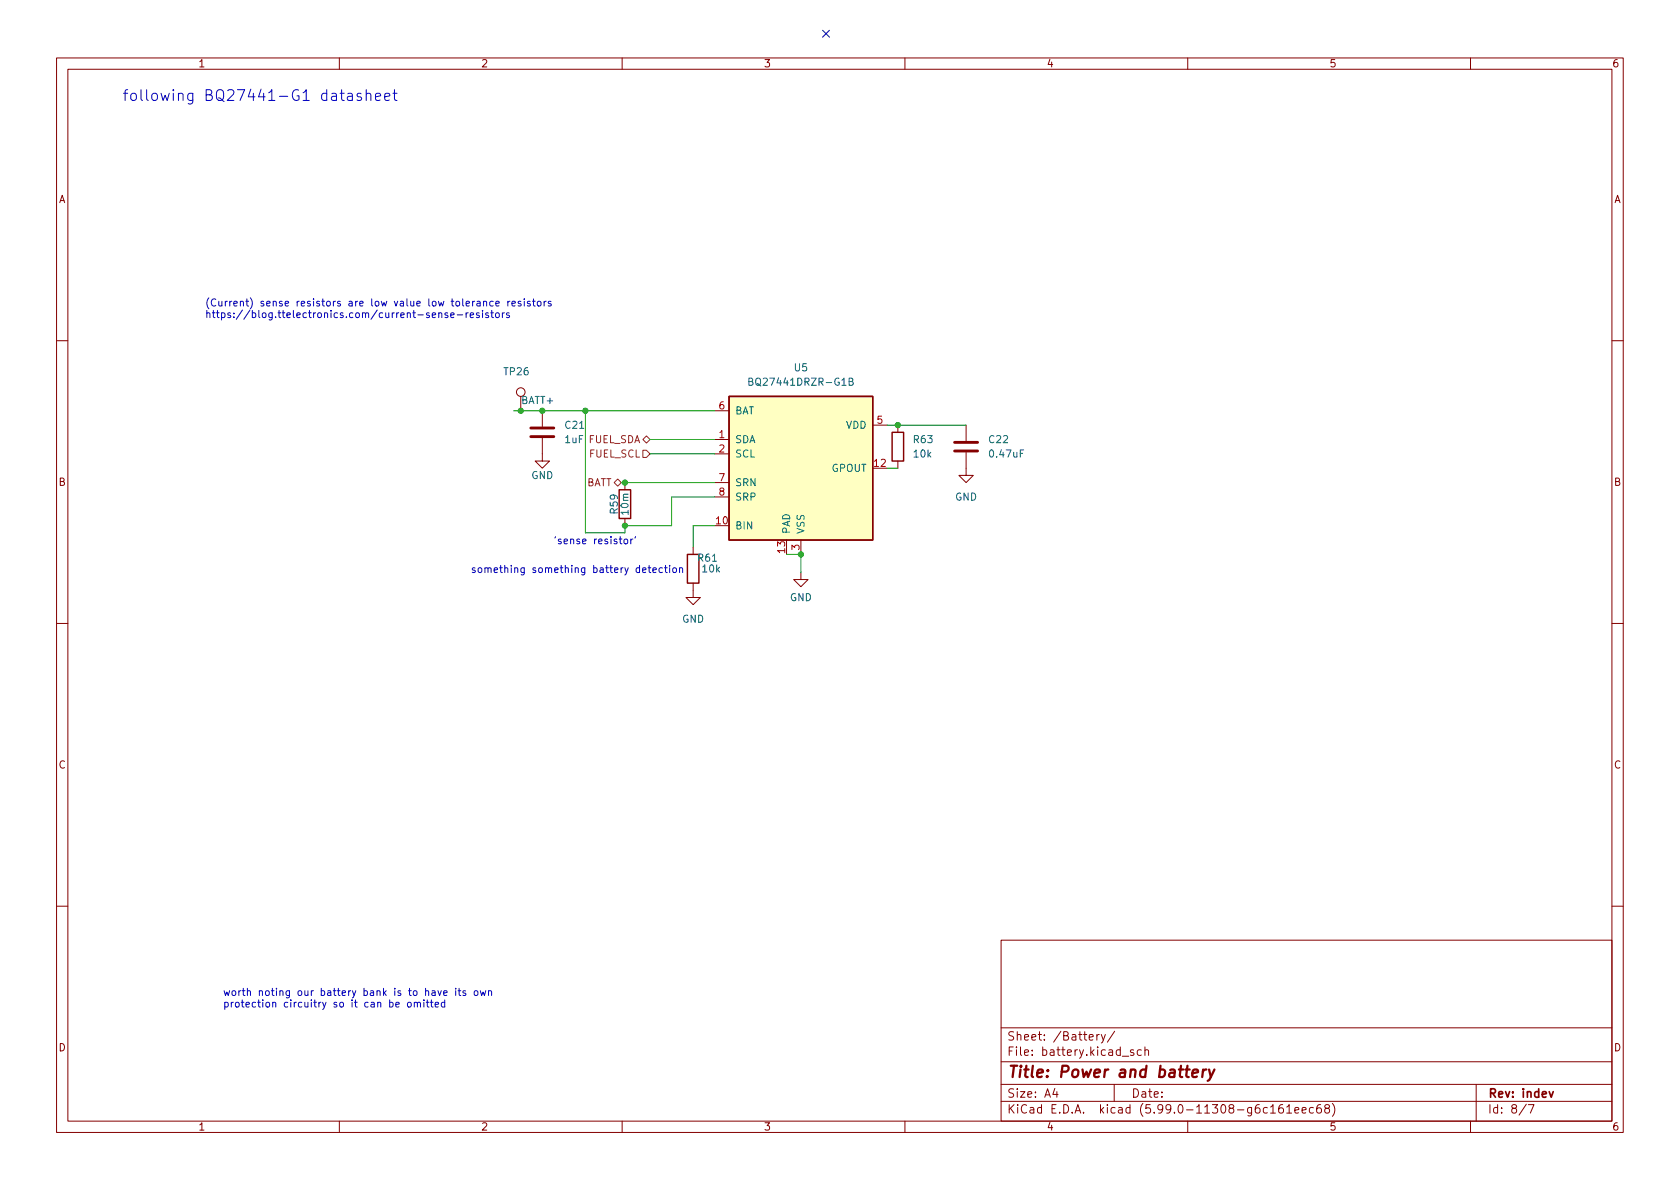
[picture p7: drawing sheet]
<svg xmlns="http://www.w3.org/2000/svg" width="297mm" height="210mm" viewBox="0 0 297 210" stroke-linecap="round" stroke-linejoin="round" font-family="sans-serif">
<g fill="none" stroke="#840000" stroke-width=".18">
<path d="M10 10.2h277v190.1h-277zM12 12.2h273v186.1h-273zM60 10.2v2M110 10.2v2M160 10.2v2M210 10.2v2M260 10.2v2M10 60.2h2M92.1 70.1v2.5M95.9 77.5v4h1.3l-1.3 1.3-1.3-1.3h1.3M95.9 72.6v2.8M126.4 77.7h2.5"/>
<path d="M126.4 72.6h2.5M154.3 75.2h2.5M158.7 75.2v1.2M170.8 75.2v2.8M285 60.2h2M110.5 85.3v1.3M110.5 91.7v1.3M122.6 96.8v1.2M126.4 80.3h2.5M126.4 85.3h2.5M126.4 87.9h2.5M141.6 95.5v2.5"/>
<path d="M158.7 81.5v1.3M170.8 80v4.1h1.3l-1.3 1.2-1.3-1.2h1.3M10 110.2h2M122.6 103.1v2.6h1.2l-1.2 1.2-1.3-1.2h1.3M141.6 101.2v1.3h1.3l-1.3 1.3-1.3-1.3h1.3M285 110.2h2M10 160.2h2M177 166.3h108v32h-108zM285 160.2h2M60 198.3v2M110 198.3v2M160 198.3v2"/>
<path d="M177 194.8h108M177 191.8h108M177 187.8h108M177 181.8h108M186.5 192.5l-.4 1h1M186.9 193v1M192.6 183.4l.7-.1-.1-.3-.4-.1-.2 .2v.8h.6M193.9 182.9v1M194.4 182.9l-.3 .1-.2 .2M194.7 182.9l.4 1M195.4 182.9l-.5 1.4-.2 .1M197 191.8v3"/>
<path d="M197.1 182.4l-1.3 1.9M198.4 186.8h1.2M200.4 185.7l-.3-.1-.2 .2v.3l.5 .1v.4h-.5M201.8 185.7l-.4-.1-.3 .3v.4l.1 .3h.6M202.4 185.8l.2-.2 .4 .1 .1 .9M202.4 185.1v1.5M210 198.3v2M224.6 195.8l.5-.5v1.5M224.6 196.8h.9M226.8 195.3a.59 .59 0 0 0-.7 .7v.5l.1 .3h.4l.3-.1v-.5l-.1-.2-.4-.1-.3 .3M227.5 195.8l.4-.5v1.5M227.5 196.8h.9"/>
<path d="M228.9 196.3l.7-.1v-.3l-.5-.1-.2 .2 .1 .8h.6M230.2 196.3l.7-.1v-.3l-.5-.1-.2 .2 .1 .8h.6M232.2 195.9l-.4-.1-.3 .3v.4l.1 .3h.6M233.5 195.3a.59 .59 0 0 0-.7 .7v.5l.1 .3h.5l.2-.1v-.5l-.1-.2-.4-.1-.3 .3M234.5 196l-.3-.3 .1-.2 .2-.2 .4 .1 .2 .2-.1 .2-.6 .2-.2 .3 .1 .4 .2 .1h.4l.2-.3v-.2l-.3-.3M235.6 195.1a1.72 1.72 0 0 1 0 2.3M260 198.3v2M261 191.8v6.5M269.9 195.3l-1.3 1.9M270.2 195.3h1l-.6 1.5"/>
<circle cx="92.1" cy="69.3" r=".76"/>
</g>
<path d="M273.9 193l.4 1 .3-1" fill="none" stroke="#840000" stroke-width=".3"/>
<path d="M210.8 189.8l1-.2v-.4l-.2-.1-.6 .1-.2 1 .2 .3 .6-.1M212.7 189.1l-.1 1.4M213.3 189.1l-.4 .1-.2 .3M213.8 189.1l.3 1.4M214.7 189.1l-.9 1.8-.3 .2" fill="none" stroke="#840000" stroke-width=".4"/>
<path d="M93.9 77.2h4M93.9 75.7h4M168.8 79.8h4M168.8 78.2h4" fill="none" stroke="#840000" stroke-width=".51"/>
<path d="M128.9 70.1h25.4v25.4h-25.4zM157.7 76.4h2.1v5.1h-2.1zM109.5 86.6h2v5.1h-2zM121.5 98h2.1v5.1h-2.1z" fill="none" stroke="#840000" stroke-width=".25"/>
<path d="M128.9 70.1h25.4v25.4h-25.4z" fill="#ffffc2" stroke="#ffffc2" stroke-width=".18"/>
<path d="M132.4 67.5l.6-.1 .1-.2-.1-.2-.6-.1v1.2h.5l.2-.1v-.3l-.3-.2M150.1 67.5l.6-.1 .1-.2-.1-.2-.6-.1v1.2h.5l.2-.1 .1-.3-.3-.2" fill="none" stroke="#006464" stroke-width=".18"/>
<path d="M113.7 79.6h.6l.6 .7-.6 .6h-.6zM113.7 77.7l.6-.6 .6 .6-.6 .7zM108.6 85.3l.6-.6 .7 .6-.7 .7z" fill="none" stroke="#725600" stroke-width=".18"/>
<g fill="none" stroke="#0000c2" stroke-width=".18">
<path d="M61.5 16.6l.2-.1 .5 .1 .1 1.2M62.3 16.9l-.6 .1a.37 .37 0 0 0-.3 .4 .37 .37 0 0 0 .3 .4l.6-.1M63.8 16.6l-.4-.1-.3 .3 .1 .2 .6 .2 .1 .2-.1 .3-.1 .1-.6-.1M64.8 16.7a.47 .47 0 0 1 .8 .1v1M64.8 15.9v1.9M66.4 17.1l.9-.2-.1-.3-.5-.1-.3 .3 .1 .9 .2 .1 .5-.1M68 17.1l.9-.2-.1-.3-.5-.1-.3 .3 .1 .9 .2 .1 .5-.1M69.5 16.5h.7M69.7 15.9v1.6l.1 .2 .4 .1M77.6 55.4l.2-.1 .3 .1v.8M79.1 55.4l-.3-.1-.1 .2v.2l.4 .1v.3h-.4M79.7 55.7l.6-.1-.1-.2-.3-.1-.2 .2 .1 .6h.4"/>
<path d="M80.8 55.7h1M82.4 55.3v.9M82.8 55.3l-.4 .3M83.1 55.7l.6-.1v-.2l-.4-.1-.2 .2 .1 .6h.5M84.7 55.4l-.3-.1-.2 .2 .1 .2 .4 .1v.3h-.5M85.3 54.9v.1M85.3 55.3v.9M85.5 53.4l.2-.1h.3v.8M85.5 53.3v.8M86.3 55.4l-.3-.1-.1 .2v.2l.4 .1v.3h-.4M86.8 55.3h.5M87 54.9v1.1l.3 .2"/>
<path d="M87.2 53.3h-.4l-.2 .2 .1 .6h.5M87.7 53.7l.6-.1-.1-.3h-.3l-.2 .2v.6h.5M87.7 55.4l.3-.1 .3 .3v.3l-.3 .3-.3-.1-.1-.2zM88.8 55.3v.9M89.2 55.3l-.4 .3M89.8 53.3v.8M90 55.4l-.3-.1-.1 .2v.2l.4 .1v.3h-.4M90.2 53.3l-.4 .2M90.5 53.7l.6-.1v-.3h-.4l-.2 .2 .1 .6h.5M92.1 53.3h-.3l-.2 .2 .1 .1 .4 .2v.3h-.5M92.7 52.8v.2M92.7 53.3v.8"/>
<path d="M93.7 53.3h-.3l-.2 .2 .1 .1 .4 .2v.3h-.5M94.1 53.3h.5M94.3 52.8v1.1l.3 .2M95.1 53.4l.1-.1 .4 .1 .1 .5-.2 .2h-.3l-.1-.1zM96.2 53.3v.8M96.6 53.3l-.4 .2M97.4 53.3h-.3l-.2 .2 .1 .1 .4 .2v.3h-.5M110.4 95.4l.3-.1 .3 .3v.3l-.3 .3-.3-.1-.1-.2zM111.5 95.3v.9M111.9 95.3l-.4 .3M112.4 94.9l-.1 .2M114.8 100v1.1l.3 .1"/>
<path d="M117.7 100v1.1l.3 .1M118.4 100v.1M113.6 100.8l.6-.1v-.2l-.4-.1-.2 .2 .1 .6h.5M114.6 100.4h.5M115.4 100.8l.6-.1v-.2l-.4-.1-.2 .2 .1 .6h.5M117.1 100.5l-.3-.1-.3 .2 .1 .6h.5M117.5 100.4h.5M118.4 100.4v.8M119.1 100.5l.3-.1 .2 .2v.4l-.2 .2h-.3l-.2-.2zM120.2 100.5l.1-.1 .3 .1 .1 .7M120.2 100.4v.8M70 177.7l.6-.2-.1-.2-.3-.1-.2 .2v.6h.5"/>
<path d="M72.2 177.3l.3-.1 .2 .3v.3l-.2 .3-.3-.1-.2-.2zM73.3 177.4l.1-.2 .3 .1 .1 .8M73.3 177.2v.9M73.8 177.4l.2-.2 .3 .1v.8M74.9 177.2v.9M75.4 177.2h.5M75.6 176.8v1.1l.3 .2M76.1 177.2h.5M76.3 176.8v1.1l.3 .2M76.4 175.3h.5v.7M76.9 175.5l-.4 .1-.2 .1 .2 .3h.4M76.9 177.7l.6-.2v-.2l-.4-.1-.2 .2 .1 .6h.5"/>
<path d="M77.4 175.2l.3 .8 .3-.8M78.5 175.6l.6-.1-.1-.2-.4-.1-.1 .2v.6h.5M78.6 177.3l-.3-.1-.3 .3 .2 .5h.4M78.6 176.8v1.3M80.6 174.8v.1M80.6 175.2v.8M81 175.2h.5M81.2 174.8v1.1l.3 .1M82.3 175.3l-.3-.1-.2 .2 .1 .2 .4 .1v.3h-.5M84 175.3l.3-.1 .2 .2v.4l-.2 .2h-.3l-.2-.2zM84.9 175.2l.3 .8 .2-.6 .3 .6 .2-.8M86.4 175.3l.2-.1 .3 .1v.7"/>
<path d="M86.4 175.2v.8"/>
</g>
<path d="M90.8 72.6h35.6M103.5 72.6v21.6h7v-1.2h8.2v-5.1h7.7M114.9 77.7h11.5M156.8 75.2h14M109.9 85.3h16.5M114.9 80.3h11.5M126.4 93h-3.8v3.8M139.1 98h2.5v3.2M156.8 82.8h1.9" fill="none" stroke="#009600" stroke-width=".18"/>
<path d="M145.4 5.4l1.3 1.2M146.7 5.4l-1.3 1.2" fill="none" stroke="#000084" stroke-width=".18"/>
<g fill="#009600" stroke="#009600" stroke-width=".18">
<circle cx="141.6" cy="98" r=".46"/>
<circle cx="158.7" cy="75.2" r=".46"/>
<circle cx="92.1" cy="72.6" r=".46"/>
<circle cx="95.9" cy="72.6" r=".46"/>
<circle cx="110.5" cy="85.3" r=".46"/>
<circle cx="110.5" cy="93" r=".46"/>
<circle cx="103.5" cy="72.6" r=".46"/>
</g>
<text font-size="2.8" fill="#840000" x="178" y="190.6">Title: Power and battery</text>
<text font-size="2.7" fill="#0000c2" x="21.6" y="17.9">following BQ27441-G1 datasheet</text>
<g font-size="2.1" fill="#840000">
<text x="178" y="184">Sheet: /Battery/</text>
<text x="178" y="186.7">File: battery.kicad_sch</text>
<text x="178" y="196.9">KiCad E.D.A. kicad (5.99.0-11308-g6c161eec68)</text>
<text x="178" y="194.1">Size: A4</text>
<text x="200" y="194.1">Date:</text>
<text x="263" y="194.1">Rev: indev</text>
<text x="263" y="196.9">Id: 8/7</text>
</g>
<g font-size="1.8" fill="#840000">
<text x="35" y="11.9">1</text>
<text x="85" y="11.9">2</text>
<text x="135" y="11.9">3</text>
<text x="185" y="11.9">4</text>
<text x="235" y="11.9">5</text>
<text x="285" y="11.9">6</text>
<text x="10.3" y="35.9">A</text>
<text x="285.3" y="35.9">A</text>
<text x="10.3" y="85.9">B</text>
<text x="285.3" y="85.9">B</text>
<text x="10.3" y="135.9">C</text>
<text x="285.3" y="135.9">C</text>
<text x="10.3" y="185.9">D</text>
<text x="285.3" y="185.9">D</text>
<text x="35" y="199.9">1</text>
<text x="85" y="199.9">2</text>
<text x="135" y="199.9">3</text>
<text x="185" y="199.9">4</text>
<text x="235" y="199.9">5</text>
<text x="285" y="199.9">6</text>
</g>
<g font-size="1.8" fill="#0000c2">
<text x="36.2" y="54.2">(Current) sense resistors are low value low tolerance resistors</text>
<text x="36.2" y="56.2">https://blog.ttelectronics.com/current-sense-resistors</text>
<text x="83.2" y="101.3">something something battery detection</text>
<text x="97.8" y="96.2">'sense resistor'</text>
<text x="39.4" y="176.1">worth noting our battery bank is to have its own</text>
<text x="39.4" y="178.1">protection circuitry so it can be omitted</text>
</g>
<g font-size="1.8" fill="#006464">
<text x="140.5" y="65.7">U5</text>
<text x="89.2" y="66.4">TP26</text>
<text x="92.2" y="71.4">BATT+</text>
<text x="133.3" y="68.2">BQ27441DRZR-G1B</text>
<text x="100" y="75.8">C21</text>
<text x="129.9" y="73.3">BAT</text>
<text x="149.6" y="75.8">VDD</text>
<text x="99.9" y="78.4">1uF</text>
<text x="129.9" y="78.4">SDA</text>
<text x="129.9" y="80.9">SCL</text>
<text x="147" y="83.4">GPOUT</text>
<text x="161.6" y="78.4">R63</text>
<text x="161.6" y="80.9">10k</text>
<text x="174.9" y="78.4">C22</text>
<text x="175.1" y="80.9">0.47uF</text>
<text x="93.9" y="84.7">GND</text>
<text x="129.9" y="86">SRN</text>
<text x="129.9" y="88.5">SRP</text>
<text x="168.8" y="88.5">GND</text>
<text x="109.2" y="90.8" transform="rotate(-90 109.2 90.8)">R59</text>
<text x="111.1" y="90.9" transform="rotate(-90 111.1 90.9)">10m</text>
<text x="129.9" y="93.6">BIN</text>
<text x="139.7" y="94.5" transform="rotate(-90 139.7 94.5)">PAD</text>
<text x="142.2" y="94.5" transform="rotate(-90 142.2 94.5)">VSS</text>
<text x="123.5" y="99.3">R61</text>
<text x="124.3" y="101.2">10k</text>
<text x="139.6" y="106.3">GND</text>
<text x="120.6" y="110.1">GND</text>
</g>
<g font-size="1.8" fill="#a90000">
<text x="127.1" y="77.5">1</text>
<text x="127.1" y="72.4">6</text>
<text x="155.1" y="74.9">5</text>
<text x="127.1" y="80">2</text>
<text x="154.6" y="82.5">12</text>
<text x="127.1" y="85.1">7</text>
<text x="127.1" y="87.6">8</text>
<text x="126.7" y="92.7">10</text>
<text x="138.8" y="97.8" transform="rotate(-90 138.8 97.8)">13</text>
<text x="141.4" y="97.3" transform="rotate(-90 141.4 97.3)">3</text>
</g>
<g font-size="1.8" fill="#725600">
<text x="103.9" y="78.4">FUEL_SDA</text>
<text x="104.1" y="80.9">FUEL_SCL</text>
<text x="103.5" y="86">BATT</text>
</g>
</svg>
